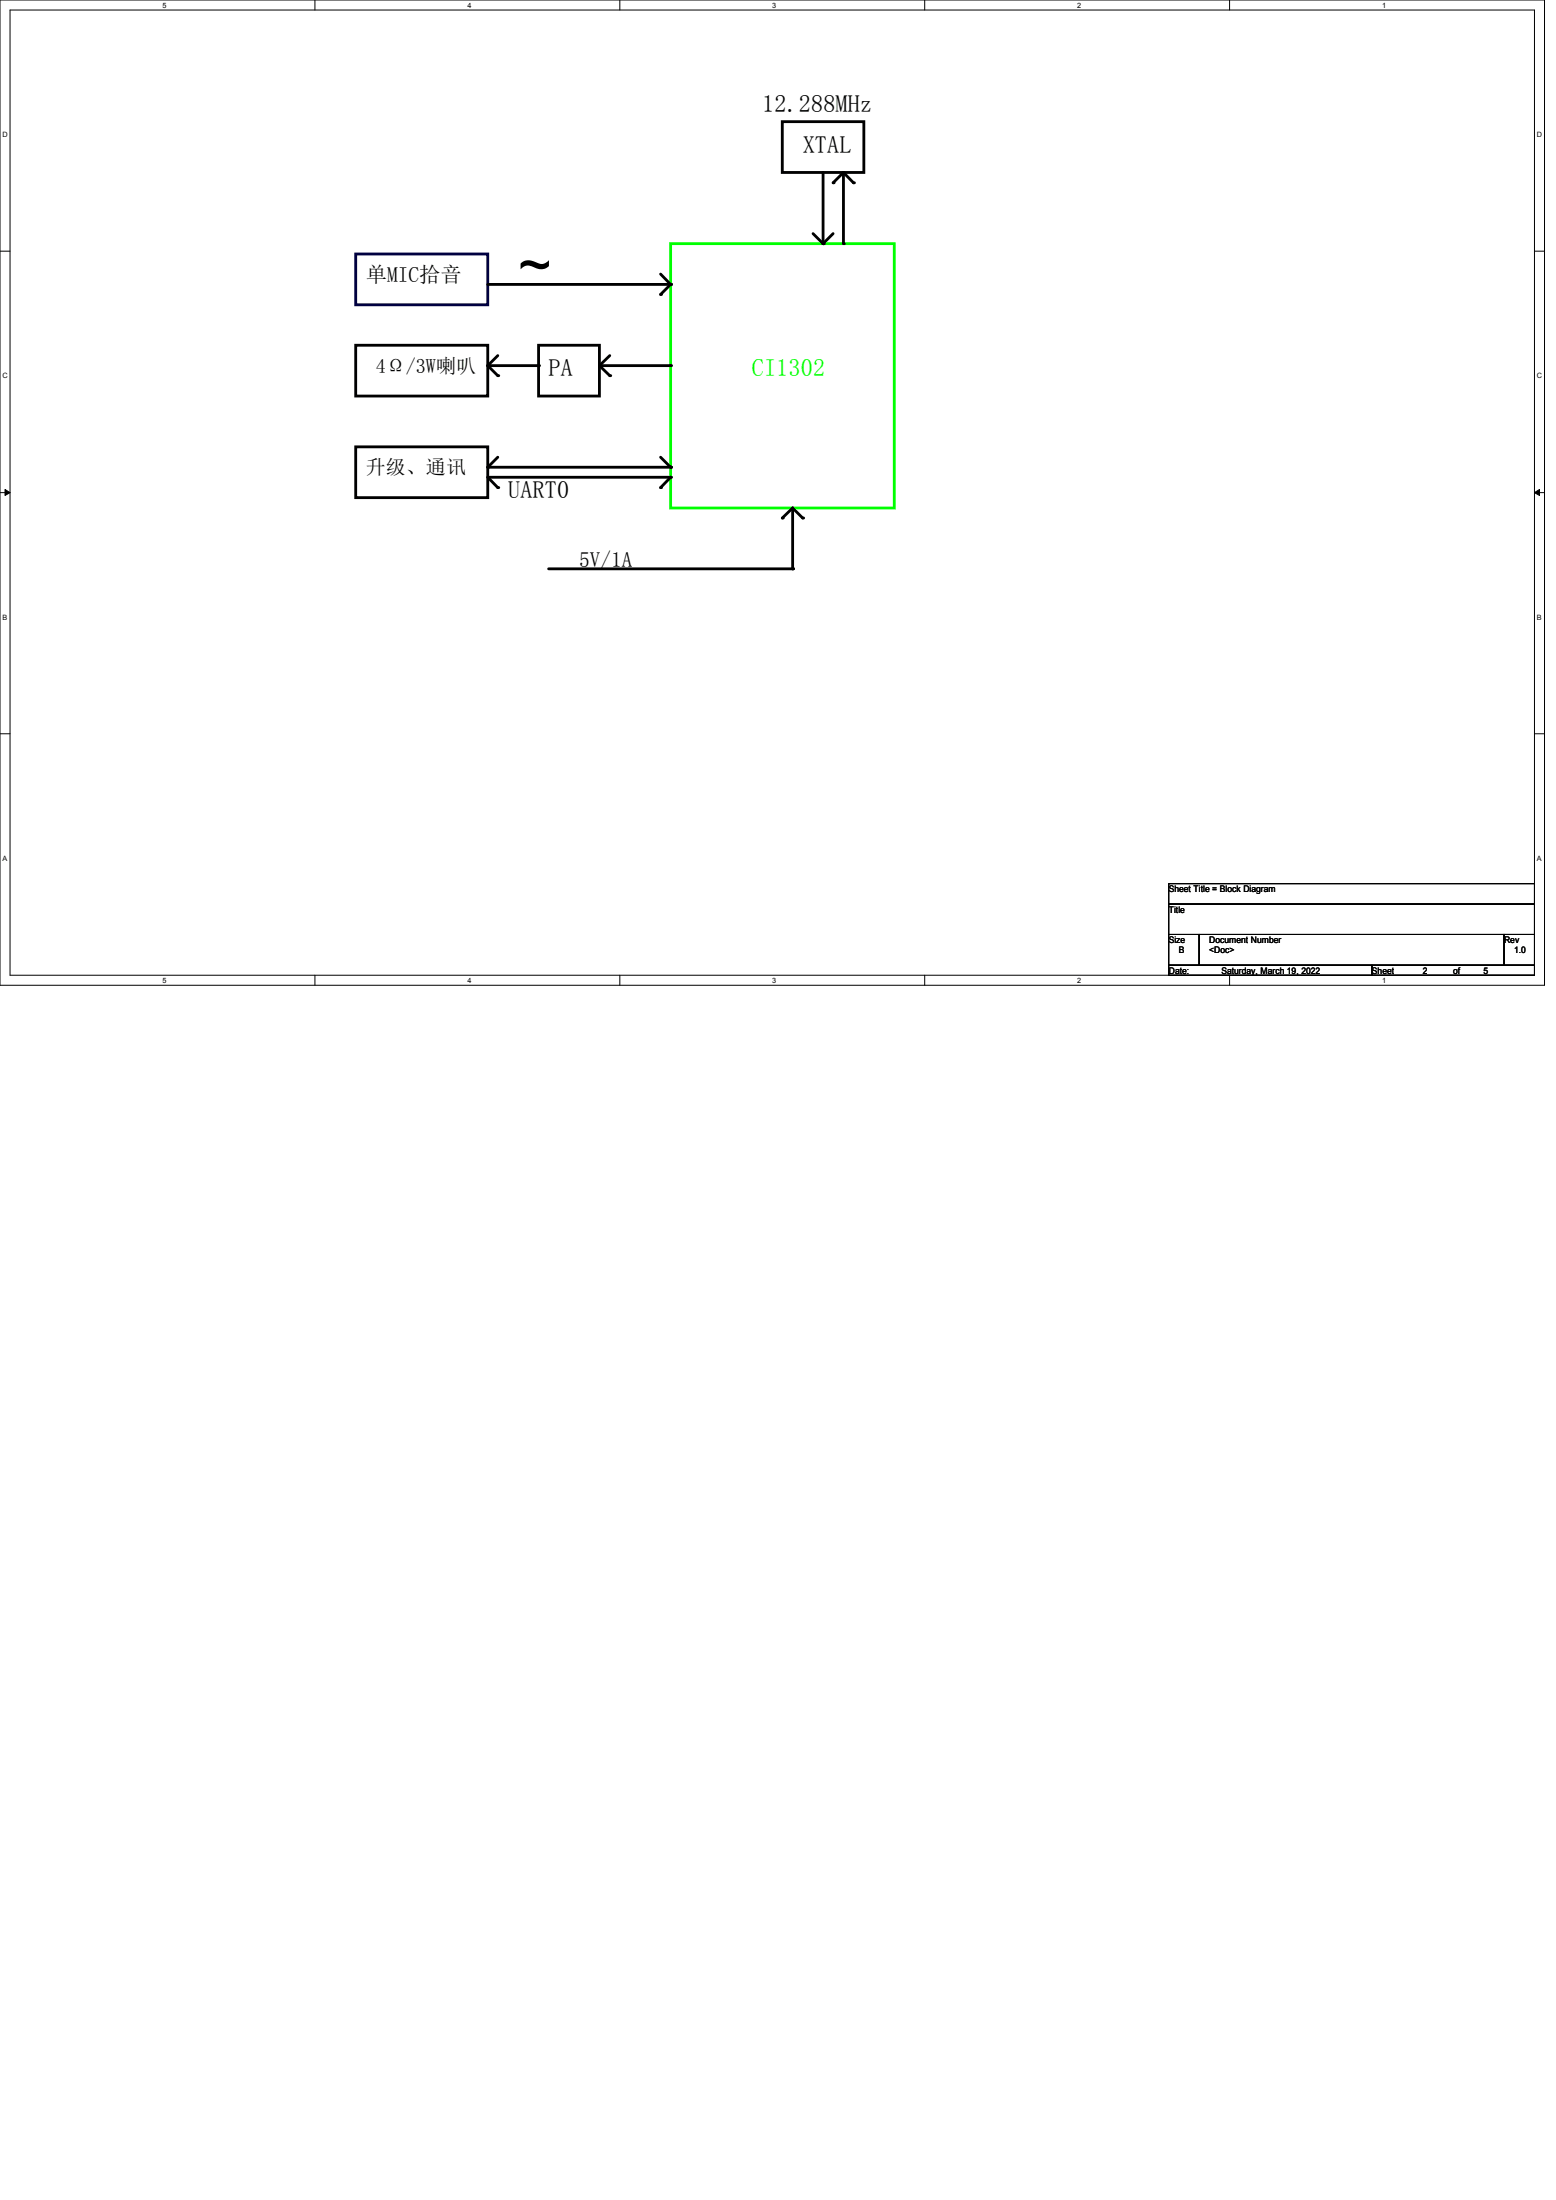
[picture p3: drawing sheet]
<svg xmlns="http://www.w3.org/2000/svg" width="210mm" height="297mm" viewBox="0 0 210 297" stroke-linecap="round" stroke-linejoin="round" font-family="sans-serif">
<g fill="none" stroke="#000" stroke-width=".13">
<path d="M0 0h208.4v133h-208.4zM1.4 1.4h205.7v130.3h-205.7zM42.5 0v1.4M83.7 0v1.4M124.8 0v1.4M165.9 0v1.4M0 33.9h1.4M207.1 33.9h1.3M0 66.5h1.4M.7 66.1l.7 .4-.7 .4zM207.1 66.5l.7-.4v.8zM207.1 66.5h1.3"/>
<path d="M0 99.1h1.4M207.1 99.1h1.3M157.7 119.3h49.4v2.7h-49.4zM42.5 131.7v1.3M83.7 131.7v1.3M124.8 131.7v1.3M157.7 122h49.4v4.2h-49.4zM157.7 126.2h4.1v4.1h-4.1zM157.7 130.3h27.5v1.4h-27.5zM161.8 126.2h41.2v4.1h-41.2zM165.9 131.7v1.3M185.2 130.3h21.9v1.4h-21.9z"/>
<path d="M203 126.2h4.1v4.1h-4.1z"/>
</g>
<path d="M.7 66.1l.7 .4-.7 .4zM207.1 66.5l.7-.4v.8z" fill="#000"/>
<path d="M90.5 32.9h30.2v35.7h-30.2z" fill="none" stroke="#0f0" stroke-width=".38"/>
<path d="M48 34.3h17.8v6.8h-17.8z" fill="none" stroke="#000040" stroke-width=".38"/>
<g fill="none" stroke="#000" stroke-width=".38">
<path d="M105.6 16.4h11v6.9h-11zM65.8 38.4h24.7M89.2 37l1.3 1.4M90.5 38.4l-1.3 1.4M109.7 31.5l1.4 1.4M111.1 23.3v9.6M112.4 31.5l-1.3 1.4M113.8 23.3v9.6M113.8 23.3l-1.4 1.4M113.8 23.3l1.4 1.4M48 46.6h17.8v6.9h-17.8zM65.8 49.4l1.4 1.3"/>
<path d="M65.8 49.4h6.9M67.2 48l-1.4 1.4M72.7 46.6h8.2v6.9h-8.2zM80.9 49.4h9.6M80.9 49.4l1.4 1.3M82.3 48l-1.4 1.4M48 60.3h17.8v6.9h-17.8zM67.2 61.7l-1.4 1.4h24.7l-1.3-1.4M67.2 65.8l-1.4-1.4h24.7l-1.3 1.4M107 68.6v8.2h-33M107 68.6l1.3 1.3M107 68.6l-1.4 1.3"/>
</g>
<g fill="#000">
<circle cx="89.2" cy="39.8" r=".19"/>
<circle cx="90.5" cy="38.4" r=".19"/>
<circle cx="111.1" cy="32.9" r=".19"/>
<circle cx="112.4" cy="24.7" r=".19"/>
<circle cx="113.8" cy="32.9" r=".19"/>
<circle cx="115.2" cy="24.7" r=".19"/>
<circle cx="65.8" cy="49.4" r=".19"/>
<circle cx="67.2" cy="50.7" r=".19"/>
<circle cx="72.7" cy="49.4" r=".19"/>
<circle cx="80.9" cy="49.4" r=".19"/>
<circle cx="82.3" cy="50.7" r=".19"/>
<circle cx="90.5" cy="49.4" r=".19"/>
<circle cx="65.8" cy="63.1" r=".19"/>
<circle cx="67.2" cy="65.8" r=".19"/>
<circle cx="89.2" cy="65.8" r=".19"/>
<circle cx="90.5" cy="63.1" r=".19"/>
<circle cx="90.5" cy="64.4" r=".19"/>
<circle cx="105.6" cy="69.9" r=".19"/>
<circle cx="107" cy="76.8" r=".19"/>
<circle cx="108.3" cy="69.9" r=".19"/>
</g>
<text font-size="7.7" x="69.9" y="38.4">~</text>
<g font-size="3.3">
<text x="102.9" y="15.1">12.288MHz</text>
<text x="108.3" y="20.6">XTAL</text>
<text x="74" y="50.8">PA</text>
<text x="68.6" y="67.2">UART0</text>
</g>
<text font-size="3.3" fill="#0f0" x="101.5" y="50.8">CI1302</text>
<g font-size="2.9">
<text x="49.4" y="38.1">单MIC拾音</text>
<text x="78.1" y="76.5">5V/1A</text>
</g>
<g font-size="2.7">
<text x="50.7" y="50.3">4Ω/3W喇叭</text>
<text x="49.4" y="64.1">升级、通讯</text>
</g>
<g font-size="1.2">
<text x="157.7" y="123.2">Title</text>
<text x="157.7" y="120.4">Sheet Title = Block Diagram</text>
<text x="157.7" y="127.3">Size</text>
<text x="157.7" y="131.4">Date:</text>
<text x="159.1" y="128.7">B</text>
<text x="163.2" y="127.3">Document Number</text>
<text x="163.2" y="128.7">&lt;Doc&gt;</text>
<text x="164.8" y="131.4">Saturday, March 19, 2022</text>
<text x="185.2" y="131.4">Sheet</text>
<text x="192" y="131.4">2</text>
<text x="196.1" y="131.4">of</text>
<text x="200.2" y="131.4">5</text>
<text x="203" y="127.3">Rev</text>
<text x="204.3" y="128.7">1.0</text>
</g>
<g font-size="1">
<text x="21.9" y="1">5</text>
<text x="63.1" y="1">4</text>
<text x="104.2" y="1">3</text>
<text x="145.4" y="1">2</text>
<text x="186.5" y="1">1</text>
<text x=".3" y="18.5">D</text>
<text x="207.4" y="18.5">D</text>
<text x=".3" y="51.1">C</text>
<text x="207.4" y="51.1">C</text>
<text x=".3" y="83.7">B</text>
<text x="207.4" y="83.7">B</text>
<text x=".3" y="116.2">A</text>
<text x="207.4" y="116.2">A</text>
<text x="21.9" y="132.7">5</text>
<text x="63.1" y="132.7">4</text>
<text x="104.2" y="132.7">3</text>
<text x="145.4" y="132.7">2</text>
<text x="186.5" y="132.7">1</text>
</g>
</svg>
